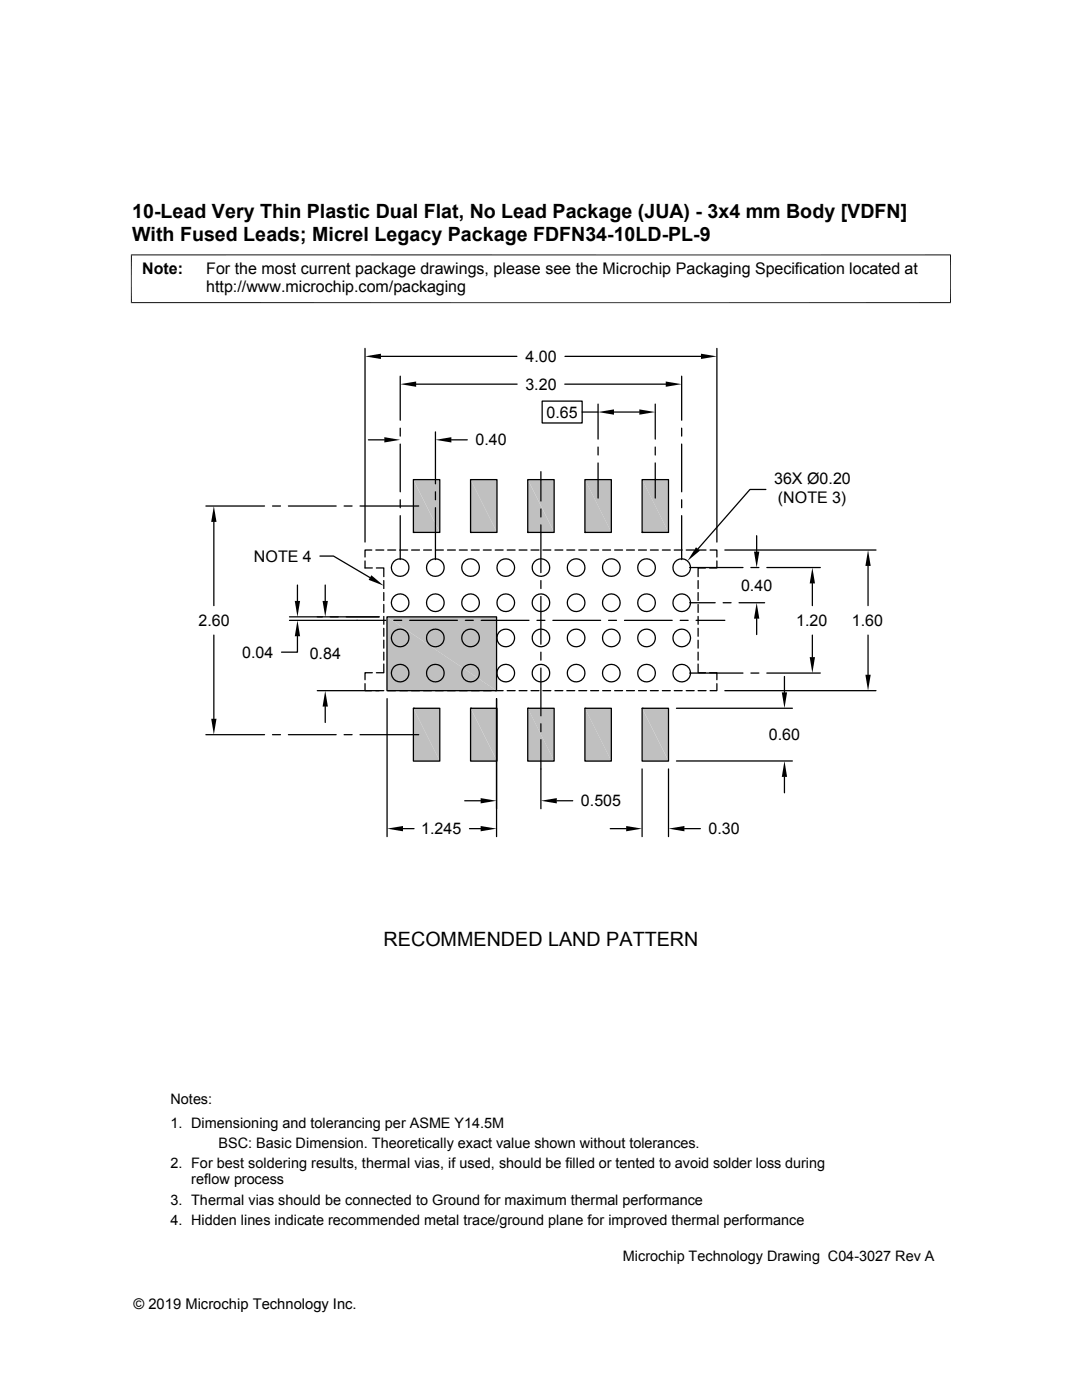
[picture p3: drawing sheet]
<svg xmlns="http://www.w3.org/2000/svg" width="216mm" height="279mm" viewBox="0 0 216 279" stroke-linecap="round" stroke-linejoin="round" font-family="sans-serif">
<g fill="#c0c0c0">
<path d="M128.1 95.7l5.3 10.6h-5.3z"/>
<path d="M128.1 95.7h5.3v10.6z"/>
<path d="M116.7 95.7l5.3 10.6h-5.3z"/>
<path d="M116.7 95.7h5.3v10.6z"/>
<path d="M105.3 95.7l5.3 10.6h-5.3z"/>
<path d="M105.3 95.7h5.3v10.6z"/>
<path d="M93.9 95.7l5.3 10.6h-5.3z"/>
<path d="M93.9 95.7h5.3v10.6z"/>
<path d="M82.5 95.7l5.3 10.6h-5.3z"/>
<path d="M82.5 95.7h5.3v10.6z"/>
<path d="M77.2 123.1l21.9 14.7h-21.9z"/>
<path d="M77.2 123.1h21.9v14.7z"/>
<path d="M128.1 141.4l5.3 10.5h-5.3z"/>
<path d="M128.1 141.4h5.3v10.5z"/>
<path d="M116.7 141.4l5.3 10.5h-5.3z"/>
<path d="M116.7 141.4h5.3v10.5z"/>
<path d="M105.3 141.4l5.3 10.5h-5.3z"/>
<path d="M105.3 141.4h5.3v10.5z"/>
<path d="M93.9 141.4l5.3 10.5h-5.3z"/>
<path d="M93.9 141.4h5.3v10.5z"/>
<path d="M82.5 141.4l5.3 10.5h-5.3z"/>
<path d="M82.5 141.4h5.3v10.5z"/>
</g>
<g fill="none" stroke="#000" stroke-width=".25">
<path d="M72.8 69.5v38.7M76 71.1h27.1M79.9 75.1v8.8M83 76.7h20.2M112.7 76.7h20.1M112.7 71.1h27.2M136 75.1v8.8M143 69.5v38.7M73.5 87.8h3.2M79.9 85.4v1.6M79.9 88.6v9.5M79.9 99.7v1.6"/>
<path d="M82.5 95.7h5.3v10.6h-5.3zM86.9 86.2v10.4M86.9 98.1v1.6M90.1 87.8h3.1M93.9 95.7h5.3v10.6h-5.3zM105.3 95.7h5.3v10.6h-5.3zM107.9 94.1v5.9M108.2 80.1h8v4.3h-8zM116.2 82.2h3.1M116.7 95.7h5.3v10.6h-5.3zM119.3 80.6v7M119.3 89.2v1.6"/>
<path d="M119.3 92.4v7M122.5 82.2h5.1M128.1 95.7h5.3v10.6h-5.3zM130.7 80.6v7M130.7 89.2v1.6M130.7 92.4v7M136 85.4v1.6M136 88.6v9.5M136 99.7v1.6M152.8 97.7h-3.2l-10.3 11.9M41.1 101h11.7M42.7 104.2v16.7"/>
<path d="M54.4 101h1.6M57.6 101h9.5M59.4 116.8v3.1M63.8 111h2.7l7.3 4.3M64.9 116.8v3.1M68.7 101h1.6M71.8 101h11.7M72.8 112v1.3h1.5M74.2 109.8h-1.4v1.4M75 109.8h1.6M75.1 113.3h1.5v1.8M76.6 115.9v1.6"/>
<path d="M76.6 118.3v1.5M77.4 109.8h1.6M79.8 109.8h1.5M79.9 102.9v8.8M82.1 109.8h1.6M82.5 106.3h.1M84.5 109.8h1.6M86.9 101.3v10.4M86.9 109.8h1.6M89.3 109.8h1.6M91.7 109.8h1.5M93.9 106.3h.1"/>
<path d="M94 109.8h1.6M96.4 109.8h1.6M98.8 109.8h1.6M101.2 109.8h1.6M103.6 109.8h1.6M105.3 106.3h.1M106 109.8h1.5M107.9 101.6v1.6M107.9 104.8v9.5M107.9 115.9v1.6M107.9 119v9.6M108.3 109.8h1.6"/>
<path d="M110.7 109.8h1.6M113.1 109.8h1.6M115.5 109.8h1.6M116.7 106.3h.1M117.9 109.8h1.5M120.2 109.8h1.6M122.6 109.8h1.6M125 109.8h1.6M127.4 109.8h1.6M128.1 106.3h.1M129.8 109.8h1.6M132.2 109.8h1.6"/>
<path d="M134.5 109.8h1.6M136 102.9v8.8M136.9 109.8h1.6M137.6 113.3h10.7M139.3 115.9v1.6M139.3 118.3v1.5M139.3 109.8h1.6M140.8 113.3h-1.5v1.8M141.7 109.8h1.3v1.4M143 112v1.3h-1.4M144.6 109.8h30.2M149.8 113.3h1.6"/>
<path d="M151 106.9v3.2M153 113.3h10.7M162.1 116.4v4.5M173.2 112.9v8M42.7 126.7v16.7M57.8 123.8h19.2M57.8 123.1h17.8M59.4 127v3.2h-3.2M63.3 137.8h13.3M72.8 136.4v1.4h1.4M74.3 134.3h-1.5v1.4M76.6 132.5v1.8h-1.5"/>
<path d="M76.6 120.6v1.6M76.6 123v1.6M76.6 125.4v1.6M76.6 127.8v1.5M76.6 130.2v1.5M77.2 123.1h21.9v14.7h-21.9zM77.2 139.4v27.6M77.4 137.8h1.6M78.6 123.8h1.6M79.8 137.8h1.5M81.7 123.8h9.6M82.1 137.8h1.6"/>
<path d="M84.5 137.8h1.6M86.9 137.8h1.6M89.3 137.8h1.6M91.7 137.8h1.5M92.9 123.8h1.5M94 137.8h1.6M96 123.8h9.6M96.4 137.8h1.6M98.8 137.8h1.6M99.1 139.4v27.6M101.2 137.8h1.6M103.6 137.8h1.6"/>
<path d="M106 137.8h1.5M107.1 123.8h1.6M107.9 130.2v1.5M107.9 133.3v9.6M108.3 137.8h1.6M110.3 123.8h9.5M110.7 137.8h1.6M113.1 137.8h1.6M115.5 137.8h1.6M117.9 137.8h1.5M120.2 137.8h1.6M121.4 123.8h1.6"/>
<path d="M122.6 137.8h1.6M124.6 123.8h9.5M125 137.8h1.6M127.4 137.8h1.6M129.8 137.8h1.6M132.2 137.8h1.6M134.5 137.8h1.6M135.7 123.8h1.6M136.9 137.8h1.6M137.6 120.3h5.1M137.6 134.3h10.7M138.9 123.8h5.7"/>
<path d="M139.3 120.6v1.6M139.3 123v1.6M139.3 125.4v1.6M139.3 127.8v1.5M139.3 130.2v1.5M139.3 132.5v1.8h1.5M139.3 137.8h1.6M141.6 134.3h1.4v1.4M143 136.4v1.4h-1.3M144.3 120.3h1.6M144.6 137.8h30.2M147.5 120.3h5.1"/>
<path d="M149.8 134.3h1.6M151 123.5v3.1M153 134.3h10.7M156.5 135v3.2M162.1 126.7v4.4M173.2 126.7v8M41.1 146.6h11.7M54.4 146.6h1.6M57.6 146.6h9.5M64.9 141v3.2M68.7 146.6h1.6M71.8 146.6h11.7"/>
<path d="M82.5 141.4h5.3v10.5h-5.3zM82.5 141.4h.1M92.7 159.8h3.2M93.9 141.4h5.3v10.5h-5.3zM93.9 141.4h.1M105.3 141.4h5.3v10.5h-5.3zM105.3 141.4h.1M107.9 144.4v1.6M107.9 147.6v13.8M111.1 159.8h3.2M116.7 141.4h5.3v10.5h-5.3zM116.7 141.4h.1"/>
<path d="M128.1 141.4h5.3v10.5h-5.3zM128.1 141.4h.1M128.1 153.5v13.5M133.4 153.5v13.5M135 151.9h23.1M135 141.4h23.1M156.5 155v3.2M80.4 165.4h2.2M93.7 165.4h2.2M121.8 165.4h3.1M136.6 165.4h3.1"/>
<circle cx="79.8" cy="113.3" r="1.75"/>
<circle cx="86.9" cy="113.3" r="1.75"/>
<circle cx="93.9" cy="113.3" r="1.76"/>
<circle cx="100.9" cy="113.3" r="1.75"/>
<circle cx="107.9" cy="113.3" r="1.75"/>
<circle cx="115" cy="113.3" r="1.75"/>
<circle cx="122" cy="113.3" r="1.75"/>
<circle cx="129" cy="113.3" r="1.76"/>
<circle cx="136" cy="113.3" r="1.76"/>
<circle cx="79.8" cy="127.3" r="1.75"/>
<circle cx="79.8" cy="120.3" r="1.75"/>
<circle cx="79.8" cy="134.3" r="1.75"/>
<circle cx="86.9" cy="127.3" r="1.76"/>
<circle cx="86.9" cy="120.3" r="1.76"/>
<circle cx="86.9" cy="134.3" r="1.75"/>
<circle cx="93.9" cy="127.3" r="1.76"/>
<circle cx="93.9" cy="120.3" r="1.76"/>
<circle cx="93.9" cy="134.3" r="1.75"/>
<circle cx="100.9" cy="127.3" r="1.76"/>
<circle cx="100.9" cy="120.3" r="1.76"/>
<circle cx="100.9" cy="134.3" r="1.75"/>
<circle cx="107.9" cy="127.3" r="1.75"/>
<circle cx="107.9" cy="120.3" r="1.75"/>
<circle cx="107.9" cy="134.3" r="1.75"/>
<circle cx="115" cy="127.3" r="1.76"/>
<circle cx="115" cy="120.3" r="1.76"/>
<circle cx="115" cy="134.3" r="1.75"/>
<circle cx="122" cy="127.3" r="1.76"/>
<circle cx="122" cy="120.3" r="1.76"/>
<circle cx="122" cy="134.3" r="1.75"/>
<circle cx="129" cy="127.3" r="1.76"/>
<circle cx="129" cy="120.3" r="1.76"/>
<circle cx="129" cy="134.3" r="1.75"/>
<circle cx="136" cy="127.3" r="1.76"/>
<circle cx="136" cy="120.3" r="1.76"/>
<circle cx="136" cy="134.3" r="1.75"/>
</g>
<path d="M26.1 50.9h163.7M26.2 50.8v9.7M189.7 50.8v9.7M26.1 60.4h163.7" fill="none" stroke="#000" stroke-width=".2"/>
<g fill="#000">
<path d="M72.8 71.1l3.2-.5v1zM79.9 76.7l3.1-.6v1.1zM132.8 76.1l3.2 .6-3.2 .5zM139.9 70.6l3.1 .5-3.1 .5zM76.7 87.2l3.2 .6-3.2 .5zM86.9 87.8l3.2-.6v1.1zM119.3 82.2l3.2-.5v1.1zM127.6 81.7l3.1 .5-3.1 .6zM42.7 101l.5 3.2h-1.1zM58.8 119.9h1.1l-.5 3.2zM64.4 119.9h1l-.5 3.2zM74.1 114.8l2.5 2.1-3-1.2z"/>
<path d="M138.9 109.2l.8 .7-2.5 2.1zM150.5 110.1h1l-.5 3.2zM162.1 113.3l.5 3.1h-1zM173.2 109.8l.5 3.1h-1zM59.4 123.8l.5 3.2h-1.1zM151 120.3l.5 3.2h-1zM156 138.2h1.1l-.6 3.2zM161.6 131.1h1l-.5 3.2zM172.7 134.7h1l-.5 3.1zM42.1 143.4h1.1l-.5 3.2zM64.9 137.8l.5 3.2h-1zM95.9 159.3l3.2 .5-3.2 .5z"/>
<path d="M107.9 159.8l3.2-.5v1zM156.5 151.9l.6 3.1h-1.1zM77.2 165.4l3.2-.6v1.1zM95.9 164.8l3.2 .6-3.2 .5zM124.9 164.8l3.2 .6-3.2 .5zM133.4 165.4l3.2-.6v1.1z"/>
</g>
<g font-size="3.9">
<text x="26.4" y="43.5">10-Lead Very Thin Plastic Dual Flat, No Lead Package (JUA) - 3x4 mm Body [VDFN]</text>
<text x="26.4" y="48">With Fused Leads; Micrel Legacy Package FDFN34-10LD-PL-9</text>
<text x="76.5" y="188.8">RECOMMENDED LAND PATTERN</text>
</g>
<g font-size="3.2">
<text x="28.4" y="54.6">Note:</text>
<text x="41.1" y="58.3">http://www.microchip.com/packaging</text>
<text x="41.1" y="54.6">For the most current package drawings, please see the Microchip Packaging Specification located at</text>
<text x="104.8" y="77.8">3.20</text>
<text x="104.9" y="72.2">4.00</text>
<text x="109.1" y="83.4">0.65</text>
<text x="94.9" y="88.9">0.40</text>
<text x="154.5" y="96.6">36X Ø0.20</text>
<text x="155.2" y="100.4">(NOTE 3)</text>
<text x="50.7" y="112.1">NOTE 4</text>
<text x="147.9" y="117.9">0.40</text>
<text x="39.6" y="124.9">2.60</text>
<text x="158.9" y="124.9">1.20</text>
<text x="170" y="124.9">1.60</text>
<text x="48.3" y="131.3">0.04</text>
<text x="61.8" y="131.6">0.84</text>
<text x="153.4" y="147.7">0.60</text>
<text x="115.9" y="160.9">0.505</text>
<text x="84.1" y="166.5">1.245</text>
<text x="141.4" y="166.5">0.30</text>
</g>
<g font-size="2.9">
<text x="34" y="220.4">Notes:</text>
<text x="34" y="225">1. Dimensioning and tolerancing per ASME Y14.5M</text>
<text x="34" y="233.1">2. For best soldering results, thermal vias, if used, should be filled or tented to avoid solder loss during</text>
<text x="43.6" y="229">BSC: Basic Dimension. Theoretically exact value shown without tolerances.</text>
<text x="38.1" y="236.4">reflow process</text>
<text x="34" y="240.4">3. Thermal vias should be connected to Ground for maximum thermal performance</text>
<text x="34" y="244.4">4. Hidden lines indicate recommended metal trace/ground plane for improved thermal performance</text>
<text x="124.3" y="251.7">Microchip Technology Drawing C04-3027 Rev A</text>
<text x="26.6" y="261.3">© 2019 Microchip Technology Inc.</text>
</g>
</svg>
